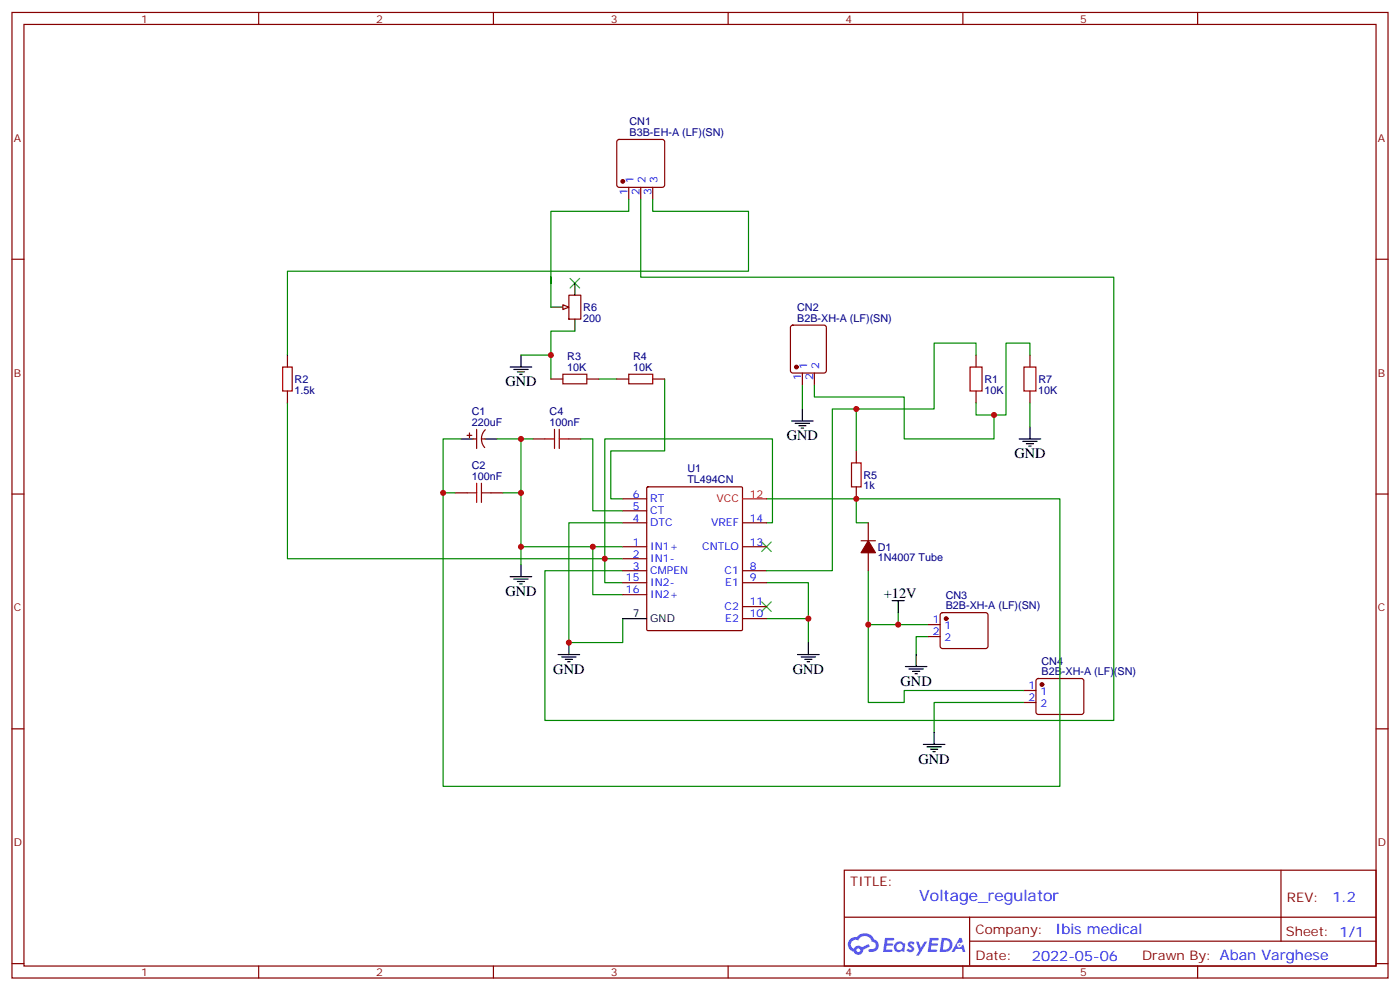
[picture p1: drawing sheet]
<svg xmlns="http://www.w3.org/2000/svg" width="412mm" height="292mm" viewBox="0 0 412 292" stroke-linecap="round" stroke-linejoin="round" font-family="sans-serif">
<g fill="none" stroke="#870000" stroke-width=".35">
<path d="M3.5 3.7h405.4v284.3h-405.4zM7.1 7.2h398.2v277.3h-398.2zM76.2 3.7v3.5M145.3 3.7v3.5M214.5 3.7v3.5M283.6 3.7v3.5M352.8 3.7v3.5M3.5 76.3h3.6M405.3 76.3h3.6M3.5 145.5h3.6M405.3 145.5h3.6M3.5 214.6h3.6"/>
<path d="M405.3 214.6h3.6M248.7 256.3h156.6v28.2h-156.6zM377.3 256.3v20.9M248.7 270.1h156.5M285.6 277.2h119.6M285.6 270.1v14.1M3.5 283.8h3.6M76.2 284.5v3.5M145.3 284.5v3.5M214.5 284.5v3.5M283.6 284.5v3.5M352.8 284.5v3.5"/>
<path d="M405.3 283.8h3.6"/>
</g>
<g fill="#5487ff">
<path d="M267.7 277.4a1.22 1.22 0 0 1 1.7 .3l-.4 .6a.47 .47 0 0 0-.3-.4 .47 .47 0 0 0-.5 .2l.1 .2a1.14 1.14 0 0 1 .8 1.7 1.14 1.14 0 0 1-1.9 0l-.2-.2 .5-.5 .7 .4a.29 .29 0 0 0 .3-.2 .29 .29 0 0 0-.2-.4 1.04 1.04 0 0 1-.6-1.7z"/>
<path d="M260.7 276.2h2.4l.3 .2-.2 .5h-1.8l-.1 .9h1.5l.3 .3-.3 .4h-1.6l-.2 1.1 1.7 .1 .2 .3-.2 .3h-2.6z"/>
<path d="M273.8 276.2h2.4l.3 .2-.1 .5h-1.8l-.2 .9h1.6l.3 .3-.4 .4h-1.6l-.1 1.1 1.7 .1 .2 .3-.2 .3h-2.6z"/>
<path d="M282.6 276.2h.7l.3 1.2-.6 .4a.69 .69 0 0 0-1 .2 .69 .69 0 0 0 .4 1 .69 .69 0 0 0 .9-.6l.5-.3 .6 2.2h-.8l-.2-.9h-1.8l-.5 .9h-.8z"/>
<path d="M269.8 277.3h.8l.6 1.8 1.1-1.8h.9l-2.6 4.2h-.8l.9-1.6z"/>
<path d="M277.4 276.2l-.6 4.1h1.3a2.11 2.11 0 0 0 2.5-2.1 2.11 2.11 0 0 0-2.5-2zM278.1 276.9a1.39 1.39 0 0 1 1.7 1.4 1.39 1.39 0 0 1-1.8 1.3h-.3z"/>
<path d="M263.7 277.8a1.54 1.54 0 0 0-.1 2.2 1.54 1.54 0 0 0 2.2 .1l.6 .2 .3-2.3-.2-.2h-.4a1.49 1.49 0 0 0-2.4 0zM264 278.8a.94 .94 0 0 1 1.8 0 .94 .94 0 0 1-1.8 0z"/>
<path d="M250.4 276.6a2.18 2.18 0 0 0 1.1 3.7 1.44 1.44 0 0 0 1.6 .9 1.44 1.44 0 0 0 1.2-1.5l2-1-.5-.7-1.9 .9a1.47 1.47 0 0 0-2.4 .5 1.39 1.39 0 0 1-.7-2 1.39 1.39 0 0 1 2-.4 2.12 2.12 0 0 1 2.2-1.3 2.12 2.12 0 0 1 1.9 1.7 1.14 1.14 0 0 1 1.1 1.4 1.14 1.14 0 0 1-1.7 .7 .43 .43 0 0 0-.5 .4 .43 .43 0 0 0 .4 .4 1.98 1.98 0 0 0 2.5-1.2 1.98 1.98 0 0 0-1.2-2.5 3.1 3.1 0 0 0-5.3-.7l-.9 .1zM252.3 279.9a.55 .55 0 0 1 1.1 0 .55 .55 0 0 1-1.1 0z"/>
<circle cx="282.6" cy="278.3" r=".26"/>
</g>
<path d="M255.8 183.9v23h10.5v-3.6h35.3M301.6 206.9h-26.4v8.8" fill="none" stroke="#008700" stroke-width=".35"/>
<path d="M162.3 90.5h3.5M169.3 83.4v3.5M169.3 94v3.5M272 219.2h6.3M273 219.9h4.3M275.2 215.7v3.5M274.1 220.6h2.1M274.8 221.3h.7" fill="none" stroke="#000" stroke-width=".35"/>
<path d="M167.6 86.9h3.5v7.1h-3.5zM157 129.3h3.5M167.6 129.3h3.5M134.1 145.1h3.5M144.6 145.1h3.6M301.6 203.3h3.6M301.6 206.9h3.6M305.4 200l.5-.2h12.7l.5 .2 .2 .5-.1 9.5-.6 .4-13-.1-.4-.6v-9.2z" fill="none" stroke="#870000" stroke-width=".35"/>
<circle cx="306.9" cy="201.6" r=".53" fill="#870000" stroke="#870000" stroke-width=".35"/>
<path d="M160.5 129.3h2.8M163.3 126.4v5.7M164.7 129.3h2.9M164.7 126.4v5.7M137.6 145.1h2.8M140.4 142.3v5.7M141.8 145.1h2.8M141.8 142.3v5.7" fill="none" stroke="#a10000" stroke-width=".35"/>
<path d="M167.9 82l2.8 2.8M170.7 82l-2.8 2.8" fill="none" stroke="#3c3" stroke-width=".35"/>
<path d="M165.8 89.7l1.8 .8-1.8 .7z" fill="#f0f0f0" stroke="#870000" stroke-width=".35"/>
<g fill="none" stroke="#008700" stroke-width=".35">
<path d="M185.2 58.7v3.5h-22.9v28.3M188.7 58.7v22.9h139.4v130.6h-167.6v-44.1h22.9M192.3 58.7v3.5h28.2v17.7h-135.8v24.7M169.3 97.5h-7v7.1M84.7 118.7v45.8h98.7M153.5 104.6h8.8v7M176.4 111.6h5.3M195.8 111.6v21.2h-15.9v14.1h3.5M236.4 113.4v7M239.9 113.4v3.5h26.4v12.4h26.5v-7.1M287.5 104.6v-3.6h-12.3v19.4h-30v47.7h-19.4M303.4 104.6v-3.6h-7.1v21.2h-8.8v-3.5"/>
<path d="M303.4 118.7v7M135.8 129.3h-5.3v15.8h3.6M146.4 129.3h7.1v15.8h-5.3M153.5 129.3h3.5M171.1 129.3h3.5v21.1h8.8M252.2 120.4v12.4M130.5 145.1v86.5h181.7v-84.7h-60M153.5 145.1v15.9h21.1M183.4 154h-15.8v35.2h15.8v-7M225.8 154h1.7v-24.7h-49.3v42.3h5.2M225.8 146.9h26.4v7.1h3.6M153.5 161v5.3"/>
<path d="M183.4 161h-8.8v14.1h8.8M225.8 171.6h12.3v10.6M255.8 168.1v15.8h17.6M225.8 182.2h12.3v7M264.6 180.4v3.5M273.4 187.5h-3.5v5.3"/>
</g>
<g fill="none" stroke="#000" stroke-width=".35">
<path d="M150.3 108.1h6.3M151.3 108.8h4.3M152.4 109.5h2.1M153.1 110.2h.7M153.5 104.6v3.5M135.8 129.3h3.5M142.9 129.3h3.5M233.2 124h6.3M234.2 124.7h4.3M235.3 125.4h2.1M236 126.1h.7M236.4 120.4v3.6"/>
<path d="M300.2 129.3h6.4M301.3 130h4.2M302.3 130.7h2.1M303 131.4h.7M303.4 125.7v3.6M150.3 169.8h6.3M151.3 170.5h4.3M152.4 171.2h2.1M153.1 171.9h.7M153.5 166.3v3.5M262.8 176.9h3.5M264.6 176.9v3.5"/>
<path d="M164.4 192.8h6.3M165.5 193.5h4.2M166.5 194.2h2.1M167.2 194.9h.7M167.6 189.2v3.6M183.4 182.2h7.1M234.9 192.8h6.4M236 193.5h4.2M237.1 194.2h2.1M237.8 194.9h.7M238.1 189.2v3.6M266.7 196.3h6.3"/>
<path d="M267.8 197h4.2M268.8 197.7h2.1M269.5 198.4h.7M269.9 192.8v3.5"/>
</g>
<g fill="none" stroke="#870000" stroke-width=".35">
<path d="M181.9 41.3l.5-.2h12.7l.5 .2 .2 .5v12.7l-.2 .5-.5 .2h-12.7l-.5-.3-.2-.4v-12.7zM185.2 55.2v3.5M188.7 55.2v3.5M192.3 55.2v3.5M233.1 96l.4-.3h9.2l.5 .3 .2 .4v12.7l-.2 .5-.5 .3h-9.2l-.5-.3-.2-.5v-12.7zM84.7 104.6v3.5M84.7 115.1v3.6M162.3 111.6h3.5M172.9 111.6h3.5M181.7 111.6h3.5M192.3 111.6h3.5M236.4 109.9v3.5"/>
<path d="M239.9 109.9v3.5M287.5 104.6v3.5M287.5 115.1v3.6M303.4 104.6v3.5M303.4 115.1v3.6M137.6 128.2h1.4M138.3 127.5v1.4M139.3 129.3h1.1M140.4 126.4v5.7M141.8 129.3h1.1M143 126.6a3.8 3.8 0 0 0-.2 5.2M252.2 132.8v3.5"/>
<path d="M183.4 154h7.1M183.4 146.9h7.1M183.4 150.4h7.1M190.6 143.5l.3-.1h27.5l.3 .1v41.8l-.2 .4h-27.6l-.4-.2zM218.7 154h7.1M252.2 143.4v3.5M253.6 159.2h4.3M255.8 154v5.2M183.4 164.5h7.1M183.4 171.6h7.1M183.4 161h7.1M183.4 168.1h7.1"/>
<path d="M183.4 175.1h7.1M218.7 171.6h7.1M218.7 161h7.1M218.7 168.1h7.1M218.7 178.6h7.1M255.8 162.8v5.3M218.7 182.2h7.1M273.4 183.9h3.5M273.4 187.5h3.5M277.2 180.6l.4-.2h12.7l.5 .2 .2 .5v9.5l-.7 .4-12.9-.1-.5-.6v-9.2z"/>
</g>
<g fill="#870000" stroke="#870000" stroke-width=".35">
<path d="M255.8 159.2l2.1 3.6h-4.3z"/>
<circle cx="183.4" cy="53.4" r=".53"/>
<circle cx="234.6" cy="108.1" r=".53"/>
<circle cx="278.7" cy="182.2" r=".53"/>
</g>
<path d="M83.3 108.1h2.8v7h-2.8zM165.8 110.2h7.1v2.8h-7.1zM185.2 110.2h7.1v2.8h-7.1zM285.8 108.1h3.5v7h-3.5zM301.6 108.1h3.6v7h-3.6zM250.8 136.3h2.8v7.1h-2.8z" fill="none" stroke="#a10000" stroke-width=".35"/>
<path d="M224.4 159.6l2.8 2.8M227.2 159.6l-2.8 2.8M224.4 177.2l2.8 2.9M227.2 177.2l-2.8 2.9" fill="none" stroke="#3c3" stroke-width=".35"/>
<path d="M218.7 146.9h7.1" fill="none" stroke="#f00" stroke-width=".35"/>
<g fill="#c00">
<circle cx="255.8" cy="183.9" r=".88"/>
<circle cx="178.2" cy="164.5" r=".88"/>
<circle cx="130.5" cy="145.1" r=".88"/>
<circle cx="252.2" cy="146.9" r=".88"/>
<circle cx="167.6" cy="189.2" r=".88"/>
<circle cx="153.5" cy="129.3" r=".88"/>
<circle cx="153.5" cy="145.1" r=".88"/>
<circle cx="174.6" cy="161" r=".88"/>
<circle cx="238.1" cy="182.2" r=".88"/>
<circle cx="153.5" cy="161" r=".88"/>
<circle cx="162.3" cy="104.6" r=".88"/>
<circle cx="264.6" cy="183.9" r=".88"/>
<circle cx="292.8" cy="122.2" r=".88"/>
<circle cx="252.2" cy="120.4" r=".88"/>
</g>
<text font-size="4.6" fill="#00f" x="270.8" y="265.3">Voltage_regulator</text>
<g font-size="4.2">
<text x="148.9" y="113.7">GND</text>
<text x="231.8" y="129.6">GND</text>
<text x="298.8" y="134.9">GND</text>
<text x="148.9" y="175.5">GND</text>
<text x="260.3" y="176.2">+12V</text>
<text x="163" y="198.4">GND</text>
<text x="233.5" y="198.4">GND</text>
<text x="265.3" y="201.9">GND</text>
<text x="270.6" y="224.9">GND</text>
</g>
<g font-size="4.2" fill="#00f">
<text x="392.5" y="265.5">1.2</text>
<text x="310.9" y="275.1">Ibis medical</text>
<text x="304" y="282.9">2022-05-06</text>
</g>
<g font-size="3.9" fill="#800">
<text x="250.5" y="260.8">TITLE:</text>
<text x="379.1" y="265.5">REV:</text>
<text x="287.4" y="275">Company:</text>
<text x="378.7" y="275.7">Sheet: 1/1</text>
<text x="287.4" y="282.7">Date:</text>
<text x="336.4" y="282.8">Drawn By: Aban Varghese</text>
</g>
<g font-size="3.2" fill="#800">
<text x="41.6" y="6.7">1</text>
<text x="110.8" y="6.7">2</text>
<text x="179.9" y="6.7">3</text>
<text x="249.1" y="6.7">4</text>
<text x="318.2" y="6.7">5</text>
<text x="4.1" y="41.8">A</text>
<text x="405.9" y="41.8">A</text>
<text x="4.1" y="110.9">B</text>
<text x="405.9" y="110.9">B</text>
<text x="4.1" y="180.1">C</text>
<text x="405.9" y="180.1">C</text>
<text x="4.1" y="249.2">D</text>
<text x="405.9" y="249.2">D</text>
<text x="41.6" y="287.5">1</text>
<text x="110.8" y="287.5">2</text>
<text x="179.9" y="287.5">3</text>
<text x="249.1" y="287.5">4</text>
<text x="318.2" y="287.5">5</text>
</g>
<g font-size="3.2" fill="#000080">
<text x="185.4" y="40">B3B-EH-A (LF)(SN)</text>
<text x="185.4" y="36.9">CN1</text>
<text x="171.8" y="94.8">200</text>
<text x="171.8" y="91.6">R6</text>
<text x="234.8" y="94.7">B2B-XH-A (LF)(SN)</text>
<text x="234.8" y="91.7">CN2</text>
<text x="167.1" y="106.2">R3</text>
<text x="186.5" y="106.2">R4</text>
<text x="86.8" y="112.8">R2</text>
<text x="167.1" y="109.1">10K</text>
<text x="186.5" y="109.1">10K</text>
<text x="290" y="112.9">R1</text>
<text x="305.9" y="112.9">R7</text>
<text x="86.8" y="115.9">1.5k</text>
<text x="290" y="115.9">10K</text>
<text x="305.9" y="115.9">10K</text>
<text x="139" y="125.4">220uF</text>
<text x="139" y="122.2">C1</text>
<text x="161.9" y="125.4">100nF</text>
<text x="161.9" y="122.2">C4</text>
<text x="139" y="141.3">100nF</text>
<text x="139" y="138">C2</text>
<text x="202.5" y="142.3">TL494CN</text>
<text x="202.5" y="139.1">U1</text>
<text x="254.4" y="141.1">R5</text>
<text x="254.4" y="144.1">1k</text>
<text x="258.6" y="165.3">1N4007 Tube</text>
<text x="258.6" y="162.2">D1</text>
<text x="278.6" y="179.4">B2B-XH-A (LF)(SN)</text>
<text x="278.6" y="176.3">CN3</text>
<text x="306.8" y="195.7">CN4</text>
<text x="306.8" y="198.8">B2B-XH-A (LF)(SN)</text>
</g>
<g font-size="3.2" fill="#00f">
<text x="186.6" y="53.9" transform="rotate(-90 186.6 53.9)">1</text>
<text x="190.1" y="53.9" transform="rotate(-90 190.1 53.9)">2</text>
<text x="193.7" y="53.9" transform="rotate(-90 193.7 53.9)">3</text>
<text x="184.9" y="57.4" transform="rotate(-90 184.9 57.4)">1</text>
<text x="188.4" y="57.4" transform="rotate(-90 188.4 57.4)">2</text>
<text x="191.9" y="57.4" transform="rotate(-90 191.9 57.4)">3</text>
<text x="236" y="112" transform="rotate(-90 236 112)">1</text>
<text x="237.8" y="108.5" transform="rotate(-90 237.8 108.5)">1</text>
<text x="239.5" y="112" transform="rotate(-90 239.5 112)">2</text>
<text x="241.3" y="108.5" transform="rotate(-90 241.3 108.5)">2</text>
<text x="186.4" y="146.5">6</text>
<text x="191.6" y="148">RT</text>
<text x="186.4" y="153.6">4</text>
<text x="186.4" y="150.1">5</text>
<text x="191.6" y="155">DTC</text>
<text x="191.6" y="151.5">CT</text>
<text x="209.5" y="155">VREF</text>
<text x="220.8" y="153.6">14</text>
<text x="186.4" y="160.7">1</text>
<text x="220.8" y="160.7">13</text>
<text x="186.4" y="164.2">2</text>
<text x="186.4" y="167.7">3</text>
<text x="191.6" y="165.6">IN1-</text>
<text x="191.6" y="162.1">IN1+</text>
<text x="206.9" y="162.1">CNTLO</text>
<text x="220.8" y="167.7">8</text>
<text x="184.4" y="171.2">15</text>
<text x="191.6" y="169.1">CMPEN</text>
<text x="191.6" y="172.6">IN2-</text>
<text x="213.4" y="169.1">C1</text>
<text x="213.6" y="172.6">E1</text>
<text x="220.8" y="171.2">9</text>
<text x="184.4" y="174.8">16</text>
<text x="191.6" y="176.2">IN2+</text>
<text x="213.4" y="179.7">C2</text>
<text x="220.8" y="178.3">11</text>
<text x="213.6" y="183.2">E2</text>
<text x="220.8" y="181.8">10</text>
<text x="274.7" y="183.6">1</text>
<text x="278.2" y="185.3">1</text>
<text x="274.7" y="187.1">2</text>
<text x="278.2" y="188.9">2</text>
<text x="303" y="203">1</text>
<text x="303" y="206.5">2</text>
<text x="306.5" y="204.8">1</text>
<text x="306.5" y="208.3">2</text>
</g>
<g font-size="3.2" fill="#f00">
<text x="211.1" y="148">VCC</text>
<text x="220.8" y="146.5">12</text>
</g>
<g font-size="3.2">
<text x="186.4" y="181.8">7</text>
<text x="191.6" y="183.2">GND</text>
</g>
</svg>
